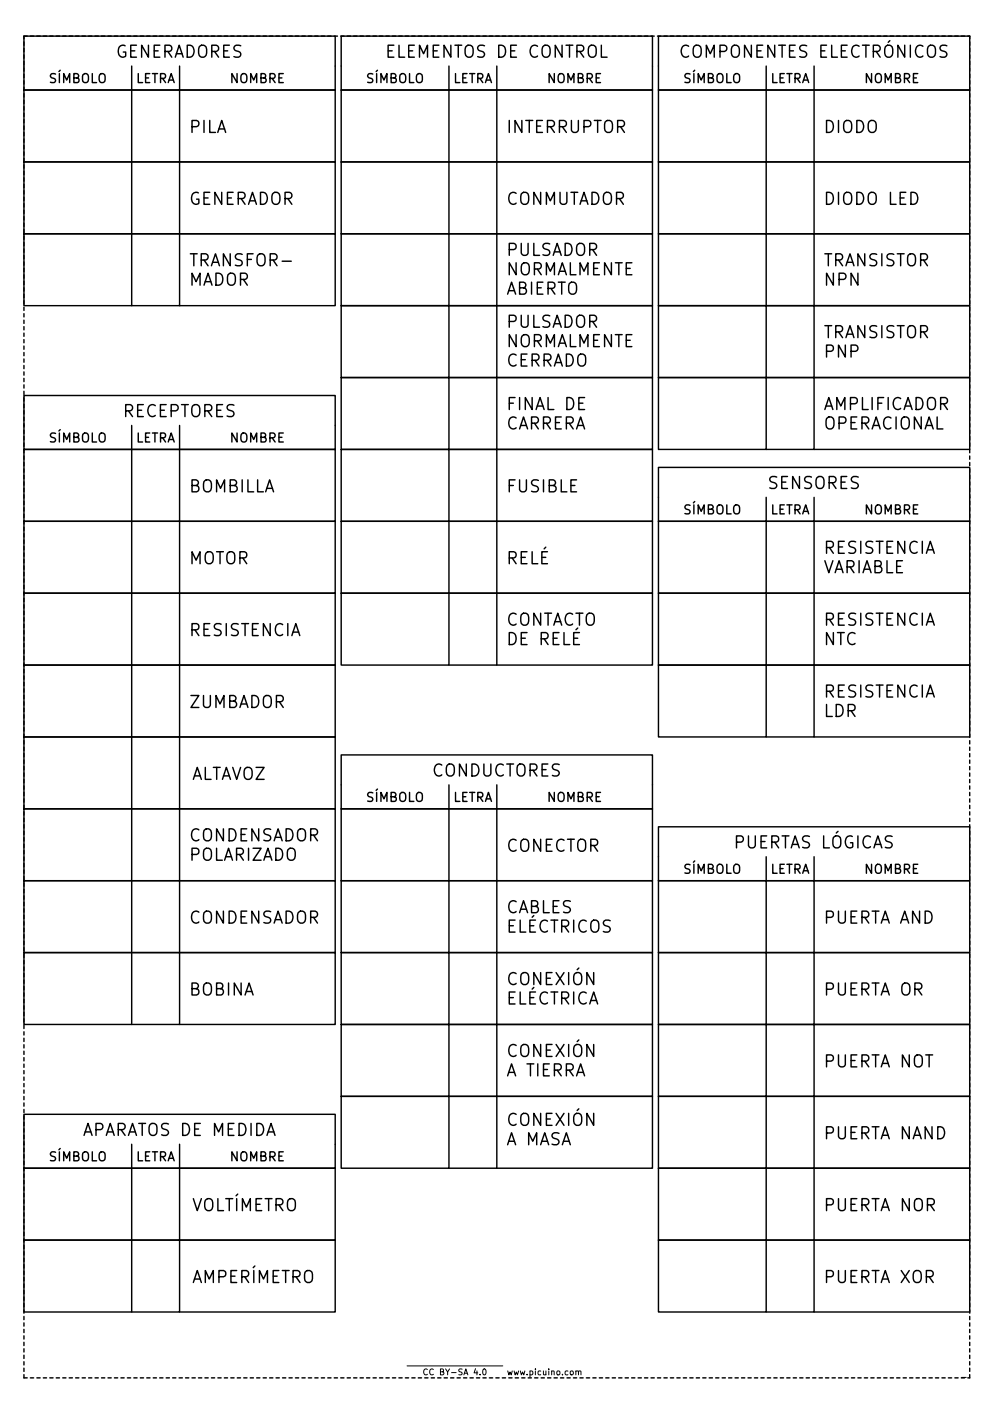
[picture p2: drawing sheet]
<svg xmlns="http://www.w3.org/2000/svg" width="210mm" height="297mm" viewBox="0 0 210 297" stroke-linecap="round" stroke-linejoin="round" font-family="sans-serif">
<path d="M86.4 289.6h20.3M90.7 290.4a.58 .58 0 0 0-.8 .5 .58 .58 0 0 0 .7 .6l.1-.1M102.5 290.4l.2-.2a.69 .69 0 0 1 .4 .7 .69 .69 0 0 1-.4 .6l-.3-.5zM122.2 290.8l.5-.1v.8M122.7 290.8l.2-.1h.3l.1 .8M204 292h1" fill="none" stroke="#000" stroke-width=".21"/>
<g fill="none" stroke="#000" stroke-width=".3">
<path d="M5.1 19.1h22.8v15.2h-22.8zM27.9 14v5.1h-22.8v-11.4h66v11.4h-33h33v15.2h-33h33v15.3h-33h33v15.2h-33M38.1 14v5.1h-10.2h10.2v15.2h-10.2h10.2v15.3h-10.2h10.2v15.2h-10.2M72.4 19.1h22.8v15.2h-22.8zM95.2 14v5.1h-22.8v-11.4h66v11.4h-33h33v15.2h-33h33v15.3h-33h33v15.2h-33h33v15.2h-33h33v15.3h-33h33v15.2h-33h33v15.3h-33h33v15.2h-33M105.4 14v5.1h-10.2h10.2v15.2h-10.2h10.2v15.3h-10.2h10.2v15.2h-10.2h10.2v15.2h-10.2h10.2v15.3h-10.2h10.2v15.2h-10.2h10.2v15.3h-10.2h10.2v15.2h-10.2M139.7 19.1h22.9v15.2h-22.9zM162.6 14v5.1h-22.9v-11.4h66v11.4h-33h33v15.2h-33h33v15.3h-33h33v15.2h-33h33v15.2h-33h33v15.3h-33M172.7 14v5.1h-10.1h10.1v15.2h-10.1h10.1v15.3h-10.1h10.1v15.2h-10.1h10.1v15.2h-10.1h10.1v15.3h-10.1M5.1 34.3h22.8v15.3h-22.8zM72.4 34.3h22.8v15.3h-22.8zM139.7 34.3h22.9v15.3h-22.9z"/>
<path d="M5.1 49.6h22.8v15.2h-22.8zM59.9 55.4h1.9M72.4 49.6h22.8v15.2h-22.8zM139.7 49.6h22.9v15.2h-22.9zM72.4 64.8h22.8v15.2h-22.8zM139.7 64.8h22.9v15.2h-22.9zM5.1 95.3h22.8v15.2h-22.8zM27.9 90.2v5.1h-22.8v-11.4h66v11.4h-33h33v15.2h-33h33v15.3h-33h33v15.2h-33h33v15.2h-33h33v15.3h-33h33v15.2h-33h33v15.3h-33h33v15.2h-33M38.1 90.2v5.1h-10.2h10.2v15.2h-10.2h10.2v15.3h-10.2h10.2v15.2h-10.2h10.2v15.2h-10.2h10.2v15.3h-10.2h10.2v15.2h-10.2h10.2v15.3h-10.2h10.2v15.2h-10.2M72.4 80h22.8v15.3h-22.8zM72.4 95.3h22.8v15.2h-22.8zM139.7 80h22.9v15.3h-22.9z"/>
<path d="M5.1 110.5h22.8v15.3h-22.8zM72.4 110.5h22.8v15.3h-22.8zM139.7 110.5h22.9v15.3h-22.9zM162.6 105.4v5.1h-22.9v-11.4h66v11.4h-33h33v15.3h-33h33v15.2h-33h33v15.2h-33M172.7 105.4v5.1h-10.1h10.1v15.3h-10.1h10.1v15.2h-10.1h10.1v15.2h-10.1M5.1 125.8h22.8v15.2h-22.8zM72.4 125.8h22.8v15.2h-22.8zM139.7 125.8h22.9v15.2h-22.9zM5.1 141h22.8v15.2h-22.8zM5.1 156.2h22.8v15.3h-22.8zM139.7 141h22.9v15.2h-22.9zM5.1 171.5h22.8v15.2h-22.8z"/>
<path d="M72.4 171.5h22.8v15.2h-22.8zM95.2 166.4v5.1h-22.8v-11.4h66v11.4h-33h33v15.2h-33h33v15.3h-33h33v15.2h-33h33v15.2h-33h33v15.3h-33M105.4 166.4v5.1h-10.2h10.2v15.2h-10.2h10.2v15.3h-10.2h10.2v15.2h-10.2h10.2v15.2h-10.2h10.2v15.3h-10.2M5.1 186.7h22.8v15.3h-22.8zM72.4 186.7h22.8v15.3h-22.8zM139.7 186.7h22.9v15.3h-22.9zM162.6 181.6v5.1h-22.9v-11.4h66v11.4h-33h33v15.3h-33h33v15.2h-33h33v15.2h-33h33v15.3h-33h33v15.2h-33h33v15.3h-33M172.7 181.6v5.1h-10.1h10.1v15.3h-10.1h10.1v15.2h-10.1h10.1v15.2h-10.1h10.1v15.3h-10.1h10.1v15.2h-10.1h10.1v15.3h-10.1M5.1 202h22.8v15.2h-22.8zM72.4 202h22.8v15.2h-22.8zM72.4 217.2h22.8v15.2h-22.8zM139.7 217.2h22.9v15.2h-22.9z"/>
<path d="M139.7 202h22.9v15.2h-22.9zM72.4 232.4h22.8v15.3h-22.8zM139.7 232.4h22.9v15.3h-22.9zM5.1 247.7h22.8v15.2h-22.8zM27.9 242.6v5.1h-22.8v-11.4h66v11.4h-33h33v15.2h-33h33v15.3h-33M38.1 242.6v5.1h-10.2h10.2v15.2h-10.2h10.2v15.3h-10.2M139.7 247.7h22.9v15.2h-22.9zM5.1 262.9h22.8v15.3h-22.8zM139.7 262.9h22.9v15.3h-22.9z"/>
</g>
<path d="M5.1 7.7h200.6M5.1 292.1h200.6M5.1 292.1v-284.4M205.7 292.1v-284.4" fill="none" stroke="#000" stroke-width=".3" stroke-dasharray=".7 .7"/>
<g font-size="3.5">
<text x="24.3" y="12.3">GENERADORES</text>
<text x="82.2" y="12.3">ELEMENTOS DE CONTROL</text>
<text x="144.3" y="12.3">COMPONENTES ELECTRÓNICOS</text>
<text x="40" y="28.2">PILA</text>
<text x="107.3" y="28.2">INTERRUPTOR</text>
<text x="174.6" y="28.2">DIODO</text>
<text x="40" y="43.4">GENERADOR</text>
<text x="107.3" y="43.4">CONMUTADOR</text>
<text x="174.6" y="43.4">DIODO LED</text>
<text x="40" y="56.5">TRANSFOR-</text>
<text x="107.3" y="54.3">PULSADOR</text>
<text x="107.3" y="58.4">NORMALMENTE</text>
<text x="174.6" y="56.5">TRANSISTOR</text>
<text x="40" y="60.6">MADOR</text>
<text x="107.3" y="62.5">ABIERTO</text>
<text x="174.6" y="60.6">NPN</text>
<text x="107.3" y="69.5">PULSADOR</text>
<text x="174.6" y="71.7">TRANSISTOR</text>
<text x="107.3" y="73.6">NORMALMENTE</text>
<text x="107.3" y="77.7">CERRADO</text>
<text x="174.6" y="75.8">PNP</text>
<text x="25.9" y="88.5">RECEPTORES</text>
<text x="107.3" y="87">FINAL DE</text>
<text x="174.6" y="87">AMPLIFICADOR</text>
<text x="107.3" y="91.1">CARRERA</text>
<text x="174.6" y="91.1">OPERACIONAL</text>
<text x="40" y="104.4">BOMBILLA</text>
<text x="107.3" y="104.4">FUSIBLE</text>
<text x="162.9" y="103.7">SENSORES</text>
<text x="40" y="119.6">MOTOR</text>
<text x="107.3" y="119.6">RELÉ</text>
<text x="174.6" y="117.4">RESISTENCIA</text>
<text x="174.6" y="121.6">VARIABLE</text>
<text x="40" y="134.9">RESISTENCIA</text>
<text x="107.3" y="132.7">CONTACTO</text>
<text x="107.3" y="136.8">DE RELÉ</text>
<text x="174.6" y="132.7">RESISTENCIA</text>
<text x="174.6" y="136.8">NTC</text>
<text x="174.6" y="147.9">RESISTENCIA</text>
<text x="40" y="150.1">ZUMBADOR</text>
<text x="174.6" y="152">LDR</text>
<text x="40.6" y="165.4">ALTAVOZ</text>
<text x="91.6" y="164.7">CONDUCTORES</text>
<text x="40" y="178.4">CONDENSADOR</text>
<text x="155.7" y="179.9">PUERTAS LÓGICAS</text>
<text x="40" y="182.5">POLARIZADO</text>
<text x="107.3" y="180.6">CONECTOR</text>
<text x="40" y="195.8">CONDENSADOR</text>
<text x="107.3" y="193.6">CABLES</text>
<text x="107.3" y="197.8">ELÉCTRICOS</text>
<text x="174.6" y="195.8">PUERTA AND</text>
<text x="107.3" y="208.9">CONEXIÓN</text>
<text x="40" y="211.1">BOBINA</text>
<text x="107.3" y="213">ELÉCTRICA</text>
<text x="174.6" y="211.1">PUERTA OR</text>
<text x="107.3" y="224.1">CONEXIÓN</text>
<text x="174.6" y="226.3">PUERTA NOT</text>
<text x="107.3" y="228.2">A TIERRA</text>
<text x="107.3" y="238.7">CONEXIÓN</text>
<text x="17.8" y="240.9">APARATOS DE MEDIDA</text>
<text x="107.3" y="242.8">A MASA</text>
<text x="174.6" y="241.6">PUERTA NAND</text>
<text x="40.6" y="256.8">VOLTÍMETRO</text>
<text x="174.6" y="256.8">PUERTA NOR</text>
<text x="40.6" y="272">AMPERÍMETRO</text>
<text x="174.6" y="272">PUERTA XOR</text>
</g>
<g font-size="2.7">
<text x="10.3" y="17.6">SÍMBOLO</text>
<text x="28.6" y="17.6">LETRA</text>
<text x="48.7" y="17.6">NOMBRE</text>
<text x="77.6" y="17.6">SÍMBOLO</text>
<text x="95.9" y="17.6">LETRA</text>
<text x="116" y="17.6">NOMBRE</text>
<text x="144.9" y="17.6">SÍMBOLO</text>
<text x="163.2" y="17.6">LETRA</text>
<text x="183.3" y="17.6">NOMBRE</text>
<text x="10.3" y="93.8">SÍMBOLO</text>
<text x="28.6" y="93.8">LETRA</text>
<text x="48.7" y="93.8">NOMBRE</text>
<text x="144.9" y="109.1">SÍMBOLO</text>
<text x="163.2" y="109.1">LETRA</text>
<text x="183.3" y="109.1">NOMBRE</text>
<text x="77.6" y="170">SÍMBOLO</text>
<text x="95.9" y="170">LETRA</text>
<text x="116" y="170">NOMBRE</text>
<text x="144.9" y="185.3">SÍMBOLO</text>
<text x="163.2" y="185.3">LETRA</text>
<text x="183.3" y="185.3">NOMBRE</text>
<text x="10.3" y="246.2">SÍMBOLO</text>
<text x="28.6" y="246.2">LETRA</text>
<text x="48.7" y="246.2">NOMBRE</text>
</g>
<g font-size="1.8">
<text x="90.8" y="291.6">CC BY-SA 4.0</text>
<text x="108.1" y="291.6">www.picuino.com</text>
</g>
</svg>
